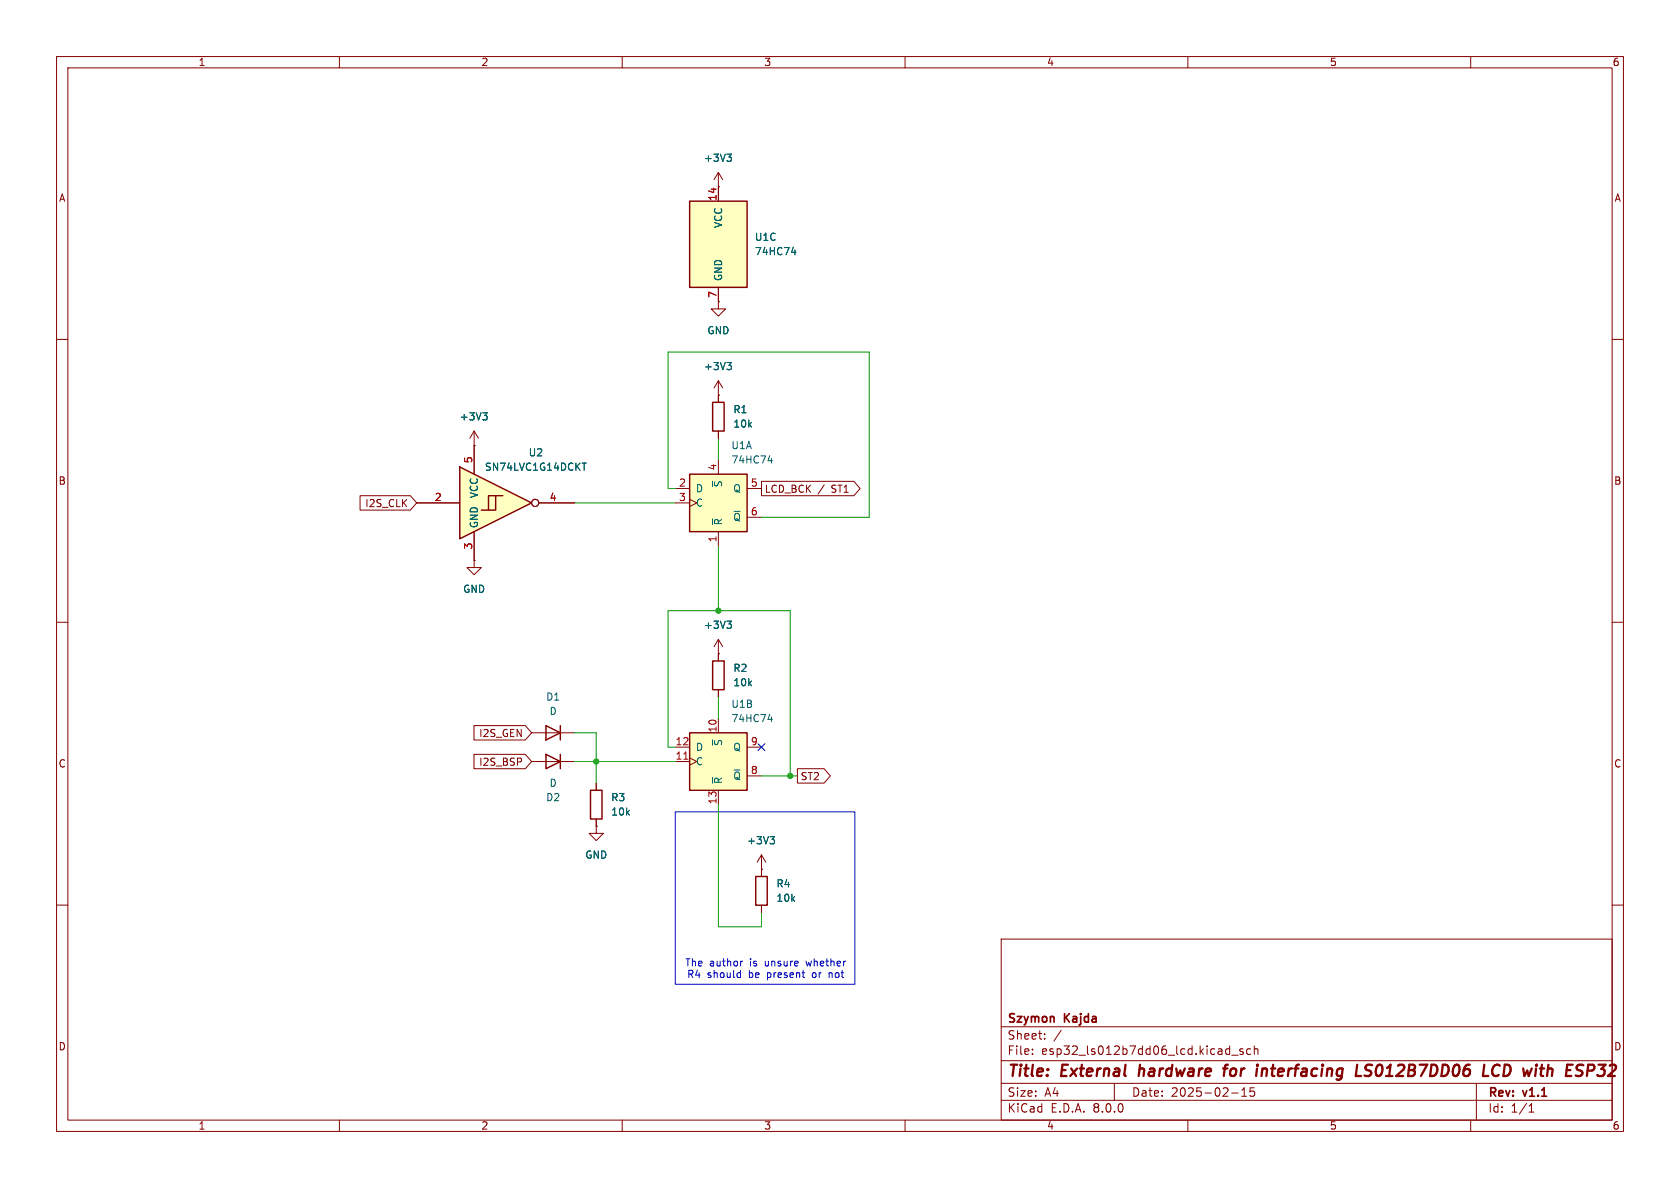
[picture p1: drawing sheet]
<svg xmlns="http://www.w3.org/2000/svg" width="297mm" height="210mm" viewBox="0 0 297 210" stroke-linecap="round" stroke-linejoin="round" font-family="sans-serif">
<g fill="none" stroke="#840000" stroke-width=".18">
<path d="M10 10h277v190h-277zM12 12h273v186h-273zM60 10v2M110 10v2M160 10v2M210 10v2M260 10v2M10 60h2M285 60h2M10 110h2M285 110h2M94 134.6h7.6"/>
<path d="M10 160h2M285 160h2M177 166h108v32h-108zM60 198v2M110 198v2M160 198v2M177 194.5h108M177 191.5h108M177 187.5h108M177 181.5h108M182.5 186.3v.1M182.5 185.5v.1"/>
<path d="M184.7 183.6v.1M184.7 182.8v.1M187.6 182.1l-1.3 2M197 191.5v3M210 198v2M217 185.4l.4 .1M217.4 184.9v1.5M217.4 186.3l-.4 .1M217.7 193.2h1.2M217.7 186.5h1.2M219.5 193.8h.9M219.5 192.7l.5-.4v1.5"/>
<path d="M219.7 185.5l-.3-.1-.2 .2v.2l.5 .2v.3h-.5M221.1 185.5l-.4-.1-.3 .3v.4l.1 .2h.6M221.7 192.3h-.7v.7l.2-.1h.5l.1 .3-.1 .5-.2 .1-.5-.1M221.7 185.5l.3-.1 .3 .1 .1 .9M221.7 184.9v1.5M260 198v2M261 191.5v6.5M270.3 196.6h.9M270.3 195.5l.4-.4v1.5"/>
</g>
<g fill="none" stroke="#840000" stroke-width=".4">
<path d="M201.6 188.2l-.3 2M216.2 188.9h.8M217.1 188.2l-.4 .1-.1 .2-.3 1.7M223.2 188.9l-.2 1.3M223.8 188.9l-.6 .2M239.9 188.2l-.2 2h.9M242.3 190a.85 .85 0 0 1-1.1 .1M242.3 188.2l-.7 .1a.46 .46 0 0 0-.2 .5 .46 .46 0 0 0 .3 .4l.6 .2M262.2 190.2h.9M265.1 188.4a.88 .88 0 0 0-1 0 .88 .88 0 0 0-.3 1 .69 .69 0 0 0 .3 .7 .69 .69 0 0 0 .8-.1M273.7 188.2l-.2 2M281.8 188.4l-.2-.2h-.8l-.3 2"/>
<path d="M281.8 188.9l-.4 .4h-.7"/>
</g>
<path d="M96.5 133.4l2.6 1.2-2.6 1.3zM99.1 133.4v2.5" fill="none" stroke="#840000" stroke-width=".25"/>
<path d="M121.9 129.5h10.2v10.2h-10.2z" fill="#ffffc2"/>
<path d="M126 71.1h2v5.1h-2zM104.4 139.7h2v5.1h-2zM121.9 129.5h10.2v10.2h-10.2zM133.6 154.9h2v5.1h-2z" fill="none" stroke="#840000" stroke-width=".25"/>
<g fill="none" stroke="#840000" stroke-width=".18">
<path d="M83.8 78.7h.1M83.8 76.2l-.7 1.3M83.8 76.2v2.5M83.8 76.2l.8 1.3M127 69.9v1.2M127 76.2v1.3M105.4 138.4v1.3M119.4 134.6h2.5M119.4 132.1h2.5M121.9 134l1.3 .6-1.3 .7M127 127v2.5M127 139.7v2.5"/>
<path d="M132.1 132.1h2.5M132.1 137.2h2.5M105.4 146.1v1.2h1.3l-1.3 1.3-1.3-1.3h1.3M105.4 146.1h.1M105.4 144.8v1.3M134.6 153.7h.1M134.6 151.1l-.7 1.3M134.6 151.1v3.8M134.6 151.1l.8 1.3M134.6 160v1.3"/>
</g>
<path d="M120.9 134.2h.7" fill="none" stroke="#a90000" stroke-width=".18"/>
<path d="M85.3 73h.8l-.4 .5M85.9 73.5l.2 .2v.3l-.2 .2M126 137.4v1.1M135.8 127.2h.8M136.4 126.7v.9M136.1 147.9h.8l-.4 .5M136.7 148.4l.2 .2v.3l-.2 .3" fill="none" stroke="#006464" stroke-width=".18"/>
<path d="M81.3 82.6l12.7 6.3-12.7 6.4z" fill="#ffffc2"/>
<path d="M81.3 82.6l12.7 6.3-12.7 6.4zM87.6 87.6v2.6h-2.5M88.9 87.6h-2.5v2.6M126 116.8h2v5.1h-2zM96.5 128.3l2.6 1.2-2.6 1.3zM99.1 128.3v2.5" fill="none" stroke="#840000" stroke-width=".25"/>
<g fill="none" stroke="#840000" stroke-width=".18">
<path d="M83.8 78.7v5.1M127 69.9h.1M127 67.3v2.6M127 67.3l-.8 1.3M127 67.3l.8 1.3M73.7 88.9h7.6M83.8 99.1v1.2h1.3l-1.3 1.3-1.3-1.3h1.3M83.8 99.1h.1M83.8 94v5.1M95.2 88.9h6.4M127 115.6h.1M127 113v3.8"/>
<path d="M127 113l-.8 1.3M127 113l.8 1.3M94 129.5h7.6M127 121.9v1.3"/>
<circle cx="94.6" cy="88.9" r=".63"/>
</g>
<path d="M128.5 64.1h.8l-.4 .5M129.1 64.6l.2 .2v.3l-.2 .2M102.9 81.9h.7M103.3 81.9v1.2M128.5 109.8h.8l-.4 .5M129.1 110.3l.2 .2v.3l-.2 .3" fill="none" stroke="#006464" stroke-width=".18"/>
<path d="M121.9 83.8h10.2v10.2h-10.2z" fill="#ffffc2"/>
<path d="M121.9 83.8h10.2v10.2h-10.2z" fill="none" stroke="#840000" stroke-width=".25"/>
<path d="M127 53.3v1.3h1.3l-1.3 1.3-1.3-1.3h1.3M127 53.3h.1M119.4 86.4h2.5M119.4 88.9h2.5M121.9 88.3l1.3 .6-1.3 .6M127 81.3v2.5M127 94v2.5M132.1 86.4h2.5M132.1 91.4h2.5" fill="none" stroke="#840000" stroke-width=".18"/>
<path d="M126 91.7v1M135.8 81.4h.8M136.4 81v.9" fill="none" stroke="#006464" stroke-width=".18"/>
<path d="M121.9 35.6h10.2v15.2h-10.2z" fill="#ffffc2"/>
<path d="M121.9 35.6h10.2v15.2h-10.2z" fill="none" stroke="#840000" stroke-width=".25"/>
<g fill="none" stroke="#840000" stroke-width=".18">
<path d="M127 33h.1M127 30.5v5.1M127 30.5l-.8 1.3M127 30.5l.8 1.3M127 53.3h.1M127 50.8v2.5M83.8 78.7h.1M83.8 78.7v5.1M127 69.9h.1M127 69.9v1.2M127 76.2v1.3M63.7 87.6h8.8l1.2 1.3-1.2 1.3h-8.8z"/>
<path d="M73.7 88.9h7.6M83.8 99.1h.1M83.8 94v5.1M95.2 88.9h6.4M134.6 85.1h16.4l1.1 1.3-1.1 1.2h-16.4zM127 115.6h.1M127 115.6v1.2M83.8 128.3h9.1l1.1 1.2-1.1 1.3h-9.1zM83.8 133.3h9.1l1.1 1.3-1.1 1.3h-9.1zM105.4 138.4v1.3M127 121.9v1.3M141 135.9h4.7l1.1 1.3-1.1 1.2h-4.7z"/>
<path d="M105.4 146.1h.1M105.4 144.8v1.3M134.6 153.7h.1M134.6 153.7v1.2M134.6 160v1.3"/>
<circle cx="94.6" cy="88.9" r=".63"/>
</g>
<g fill="none" stroke="#006464" stroke-width=".18">
<path d="M128.5 27.2h.8l-.4 .5M129.1 27.7l.2 .3v.3l-.2 .2M139.9 44.6h.8M140.5 44.2v.8M85.3 73h.8l-.4 .5M85.9 73.5l.2 .2v.3l-.2 .2M128.5 64.1h.8l-.4 .5M129.1 64.6l.2 .2v.3l-.2 .2M102.9 81.9h.7M103.3 81.9v1.2M128.5 109.8h.8l-.4 .5M129.1 110.3l.2 .2v.3l-.2 .3"/>
<path d="M136.1 147.9h.8l-.4 .5M136.7 148.4l.2 .2v.3l-.2 .3"/>
</g>
<path d="M119.4 143.5h31.7v30.5h-31.7zM130.5 172h.4M130.9 171.5v1.3M130.9 172.7l-.4 .1M131.3 169.9l-.3 .1M146.6 172v.8M146.8 172l-.2 .1" fill="none" stroke="#0000c2" stroke-width=".18"/>
<path d="M127 77.5v3.8M101.6 88.9h17.8M119.4 86.4h-1.3v-24.2h35.6v29.2h-19.1M127 96.5v11.5M101.6 129.5h3.8v8.9M101.6 134.6h17.8M119.4 132.1h-1.3v-24.1h21.6v29.2M127 123.2v3.8M134.6 137.2h6.4M127 142.2v21.6h7.6v-2.5" fill="none" stroke="#009600" stroke-width=".18"/>
<path d="M134 131.5l1.2 1.2M135.2 131.5l-1.2 1.2" fill="none" stroke="#000084" stroke-width=".18"/>
<g fill="#009600" stroke="#009600" stroke-width=".18">
<circle cx="139.7" cy="137.2" r=".46"/>
<circle cx="105.4" cy="134.6" r=".46"/>
<circle cx="127" cy="108" r=".46"/>
</g>
<g font-size="2.8" fill="#840000">
<text x="178" y="190.9">Title:</text>
<text x="187.7" y="190.9">External</text>
<text x="202.2" y="190.9">hardware</text>
<text x="218" y="190.9">for</text>
<text x="224.5" y="190.9">interfacing</text>
<text x="243" y="190.9">LS012B7DD06</text>
<text x="266.2" y="190.9">LCD</text>
<text x="274.2" y="190.9">with</text>
<text x="282.5" y="190.9">ESP32</text>
</g>
<g font-size="2.1" fill="#840000">
<text x="178" y="184">Sheet:</text>
<text x="178" y="181.2">Szymon</text>
<text x="188.2" y="181.2">Kajda</text>
<text x="178" y="186.7">File:</text>
<text x="184.1" y="186.7">esp32_ls012b7dd06_lcd.kicad_sch</text>
<text x="178" y="196.9">KiCad</text>
<text x="178" y="194.1">Size:</text>
<text x="184.7" y="194.1">A4</text>
<text x="185.7" y="196.9">E.D.A.</text>
<text x="193.3" y="196.9">8.0.0</text>
<text x="200" y="194.1">Date:</text>
<text x="207" y="194.1">2025-02-15</text>
<text x="263" y="194.3">Rev:</text>
<text x="263" y="196.9">Id:</text>
<text x="267.1" y="196.9">1/1</text>
<text x="269.4" y="194.3">v1.1</text>
</g>
<g font-size="1.8" fill="#840000">
<text x="35" y="11.9">1</text>
<text x="85" y="11.9">2</text>
<text x="135" y="11.9">3</text>
<text x="185" y="11.9">4</text>
<text x="235" y="11.9">5</text>
<text x="285" y="11.9">6</text>
<text x="10.3" y="35.9">A</text>
<text x="285.3" y="35.9">A</text>
<text x="10.3" y="85.9">B</text>
<text x="64.5" y="89.9">I2S_CLK</text>
<text x="135.1" y="87.3">LCD_BCK</text>
<text x="144.6" y="87.3">/</text>
<text x="147.1" y="87.3">ST1</text>
<text x="285.3" y="85.9">B</text>
<text x="84.6" y="130.5">I2S_GEN</text>
<text x="10.3" y="135.9">C</text>
<text x="84.6" y="135.6">I2S_BSP</text>
<text x="285.3" y="135.9">C</text>
<text x="141.4" y="138.1">ST2</text>
<text x="10.3" y="185.9">D</text>
<text x="285.3" y="185.9">D</text>
<text x="35" y="199.9">1</text>
<text x="85" y="199.9">2</text>
<text x="135" y="199.9">3</text>
<text x="185" y="199.9">4</text>
<text x="235" y="199.9">5</text>
<text x="285" y="199.9">6</text>
</g>
<g font-size="1.8" fill="#006464">
<text x="124.4" y="28.8">+3V3</text>
<text x="127.9" y="40.4" transform="rotate(-90 127.9 40.4)">VCC</text>
<text x="133.4" y="45.3">74HC74</text>
<text x="133.4" y="42.8">U1C</text>
<text x="127.9" y="49.8" transform="rotate(-90 127.9 49.8)">GND</text>
<text x="125" y="59.3">GND</text>
<text x="124.4" y="65.6">+3V3</text>
<text x="81.2" y="74.5">+3V3</text>
<text x="129.5" y="73.3">R1</text>
<text x="129.5" y="75.8">10k</text>
<text x="85.6" y="83.4">SN74LVC1G14DCKT</text>
<text x="93.4" y="80.9">U2</text>
<text x="129.2" y="79.6">U1A</text>
<text x="129.2" y="82.1">74HC74</text>
<text x="84.7" y="88.2" transform="rotate(-90 84.7 88.2)">VCC</text>
<text x="122.9" y="87.2">D</text>
<text x="122.9" y="89.8">C</text>
<text x="127.9" y="86.2" transform="rotate(-90 127.9 86.2)">~{S}</text>
<text x="129.5" y="87.2">Q</text>
<text x="84.7" y="93.5" transform="rotate(-90 84.7 93.5)">GND</text>
<text x="127.9" y="93" transform="rotate(-90 127.9 93)">~{R}</text>
<text x="129.5" y="92.3">~{Q}</text>
<text x="81.8" y="105">GND</text>
<text x="124.4" y="111.4">+3V3</text>
<text x="129.5" y="119">R2</text>
<text x="96.4" y="124.1">D1</text>
<text x="129.2" y="125.3">U1B</text>
<text x="129.5" y="121.5">10k</text>
<text x="97.1" y="126.6">D</text>
<text x="127.9" y="132" transform="rotate(-90 127.9 132)">~{S}</text>
<text x="129.2" y="127.9">74HC74</text>
<text x="122.9" y="135.5">C</text>
<text x="122.9" y="132.9">D</text>
<text x="129.5" y="132.9">Q</text>
<text x="96.4" y="141.8">D2</text>
<text x="97.1" y="139.3">D</text>
<text x="108" y="141.8">R3</text>
<text x="127.9" y="138.7" transform="rotate(-90 127.9 138.7)">~{R}</text>
<text x="129.5" y="138">~{Q}</text>
<text x="108" y="144.4">10k</text>
<text x="132" y="149.5">+3V3</text>
<text x="103.4" y="152">GND</text>
<text x="137.2" y="157.1">R4</text>
<text x="137.2" y="159.6">10k</text>
</g>
<g font-size="1.8" fill="#a90000">
<text x="126.7" y="35.6" transform="rotate(-90 126.7 35.6)">14</text>
<text x="126.7" y="52.8" transform="rotate(-90 126.7 52.8)">7</text>
<text x="83.6" y="82" transform="rotate(-90 83.6 82)">5</text>
<text x="126.7" y="83.3" transform="rotate(-90 126.7 83.3)">4</text>
<text x="76.8" y="88.6">2</text>
<text x="97.1" y="88.6">4</text>
<text x="119.9" y="86.1">2</text>
<text x="119.9" y="88.6">3</text>
<text x="132.6" y="86.1">5</text>
<text x="126.7" y="96" transform="rotate(-90 126.7 96)">1</text>
<text x="132.6" y="91.2">6</text>
<text x="83.6" y="97.2" transform="rotate(-90 83.6 97.2)">3</text>
<text x="119.3" y="131.8">12</text>
<text x="126.7" y="129.6" transform="rotate(-90 126.7 129.6)">10</text>
<text x="132.6" y="131.8">9</text>
<text x="119.3" y="134.4">11</text>
<text x="132.6" y="136.9">8</text>
<text x="126.7" y="142.3" transform="rotate(-90 126.7 142.3)">13</text>
</g>
<g font-size="1.8" fill="#0000c2">
<text x="121" y="171">The</text>
<text x="121.4" y="173.1">R4</text>
<text x="125" y="173.1">should</text>
<text x="125.4" y="171">author</text>
<text x="132.5" y="173.1">be</text>
<text x="132.7" y="171">is</text>
<text x="135.5" y="171">unsure</text>
<text x="135.9" y="173.1">present</text>
<text x="143" y="171">whether</text>
<text x="144.1" y="173.1">or</text>
<text x="147.2" y="173.1">not</text>
</g>
</svg>
